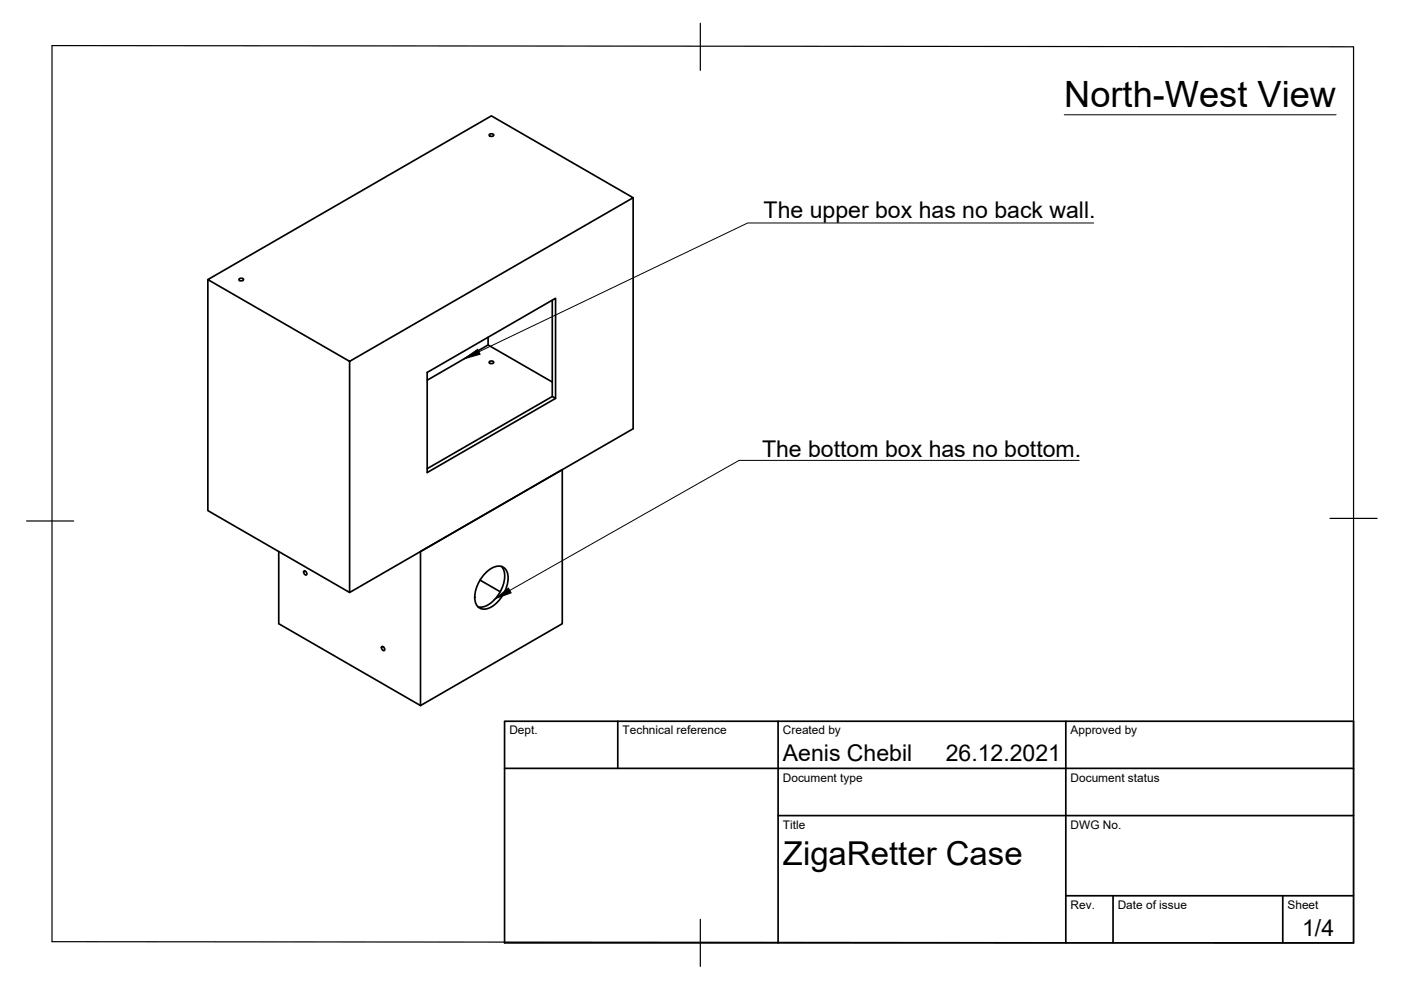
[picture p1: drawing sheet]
<svg xmlns="http://www.w3.org/2000/svg" width="297mm" height="210mm" viewBox="0 0 297 210" stroke-linecap="round" stroke-linejoin="round" font-family="sans-serif">
<!-- layer: Sichtbar -->
<g fill="none" stroke="#000" stroke-width=".36">
<path d="M103.8 28.4h.5l.4 .3-.6 .2-.4-.2zM44.1 59.3l60.1-34.7 30 17.3-60.1 34.7zM50.8 59.1l.5-.1 .3 .3-.6 .2-.3-.2zM134.2 41.9v49l-60.1 34.7-30-17.3v-49M74.1 76.6v49M103.5 71.5v1.6M103.8 76.6l.5-.1 .4 .4-.6 .2-.4-.2zM117.1 63.7v20.4l.7 .4-27.2 15.7v-21.2l27.2-15.8v21.3M90.6 80.6l12.9-7.5 13.6 7.9M117.1 84.1l-26.5 15.3M59.1 116.9v15.3l30.1 17.4 30-17.4v-32.6l-30 17.3v32.7M64.4 121.1l.5 .1 .1 .7-.5-.2z"/>
<path d="M80.9 137.1l.5 .2 .1 .6-.4-.2zM101.8 123l4.3 2.5M103 121.5a3.3 3.3 0 0 1 3.7-1.2 3.3 3.3 0 0 1 .8 3.8 7.4 7.4 0 0 1-4 4.9 2.07 2.07 0 0 1-2.2-.3 2.07 2.07 0 0 1-.6-2.1 7.8 7.8 0 0 1 2.3-5.1zM106.3 120.1a3.9 3.9 0 0 1 .4 3.9 7 7 0 0 1-4.2 4.7h-1.2"/>
</g>
<!-- layer: Border -->
<path d="M11 9.7l276 .2v190l-276-.2zM148.5 4.9v10M5.6 110.5h10M282 109.9h10M148.5 194.9v10" fill="none" stroke="#000" stroke-width=".25"/>
<!-- layer: TitleBlock -->
<path d="M107 152.9h180v47h-180zM131 152.9v10M165 152.9v47M226 152.9v47M107 162.9h180M165 172.9h122M226 189.9h61M236 189.9v10M272 189.9v10" fill="none" stroke="#000" stroke-width=".36"/>
<!-- layer: Annotations -->
<path d="M98.4 76.1l2.9-2 .5 1zM105 126.9l2.8-2.2 .6 1z" fill="#000" stroke="#000" stroke-width=".21"/>
<path d="M225.6 24.3h57.7M231.9 47.3h-73.4l-57 27.3M228.8 97.6h-72.1l-48.6 27.6" fill="none" stroke="#000" stroke-width=".21"/>
<text font-size="7.7" x="225.6" y="22.7">North-West View</text>
<text font-size="7" x="166" y="183.4">ZigaRetter Case</text>
<g font-size="4.9">
<text x="161.9" y="46.3">The upper box has no back wall.</text>
<text x="161.6" y="96.9">The bottom box has no bottom.</text>
<text x="166" y="161.4">Aenis Chebil</text>
<text x="200.5" y="161.4">26.12.2021</text>
<text x="276.1" y="198.6">1/4</text>
</g>
<g font-size="2.5">
<text x="108" y="155.7">Dept.</text>
<text x="132" y="155.7">Technical reference</text>
<text x="166" y="155.7">Created by</text>
<text x="227" y="155.7">Approved by</text>
<text x="166" y="165.7">Document type</text>
<text x="227" y="165.7">Document status</text>
<text x="166" y="175.7">Title</text>
<text x="227" y="175.7">DWG No.</text>
<text x="227" y="192.7">Rev.</text>
<text x="237" y="192.7">Date of issue</text>
<text x="273" y="192.7">Sheet</text>
</g>
</svg>
